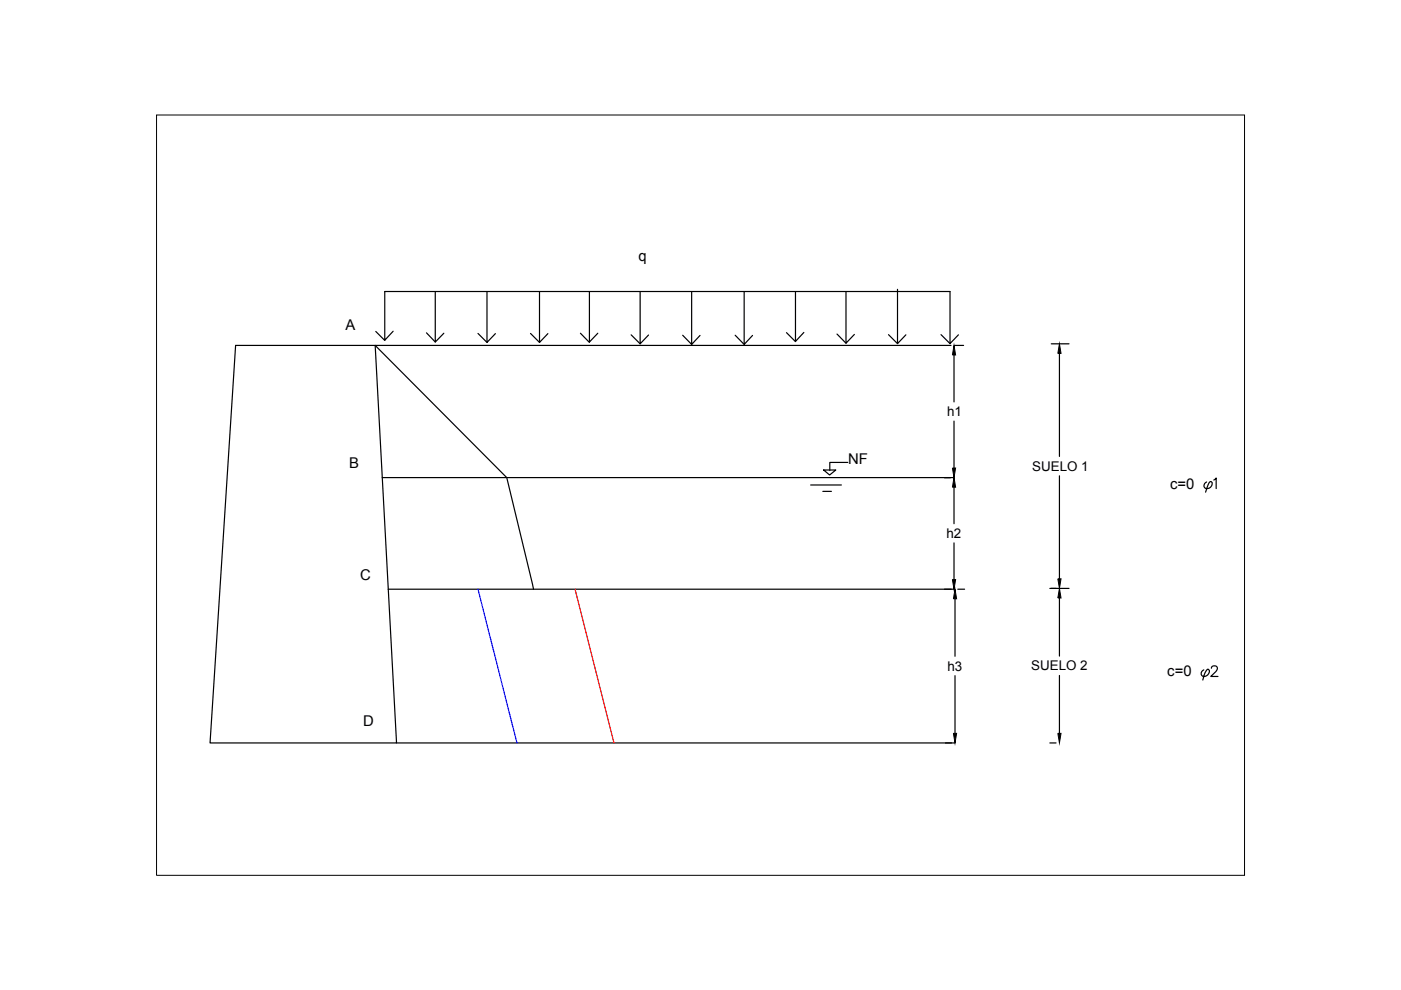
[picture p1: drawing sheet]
<svg xmlns="http://www.w3.org/2000/svg" width="297mm" height="210mm" viewBox="0 0 297 210" stroke-linecap="round" stroke-linejoin="round" font-family="sans-serif">
<g fill="none" stroke="#000" stroke-width=".25">
<path d="M50 73.2h29.5l4.6 84.3h-39.6zM79.7 70.3l1.9 1.9M83.4 70.2l-1.8 1.9v-10.3h119.8v11.1l1.8-1.9M90.4 70.6l1.9 1.9M92.3 61.8v10.7l1.8-1.8M101.3 70.7l2 1.9M103.3 61.8v10.8l1.7-1.9M112.5 70.7l1.9 1.9M114.4 61.8v10.8l1.8-1.9M123.1 70.7l1.9 1.9M125 61.8v10.7l1.7-1.8M133.8 71l1.9 1.9"/>
<path d="M135.7 61.8v11.1l1.8-1.9M144.7 71.1l1.9 1.9M146.6 61.8v11.2l1.8-1.9M155.9 71.1l1.9 1.9M157.8 61.8v11.2l1.8-1.9M166.8 70.5l1.9 1.9M168.7 61.8v10.6l1.7-1.9M177.5 70.8l1.9 2M179.4 61.8v11l1.7-1.9M188.4 71l1.9 1.9M190.3 61.3v11.6l1.8-1.9M199.5 71l1.9 1.9"/>
<path d="M201.6 73.2h-122.1l27.9 28.1 5.7 23.6M202.3 75.3v9.9M202.4 73.2h1.9M222.9 72.9h3.8M224.6 74.9v21.9M174.6 99.7h2.6l-1.3 1zM179.7 98h-3.8v1.8M202.3 89.3v9.9M81 101.3h121.3M171.9 102.8h6.5M174.5 104.2h1.8M202.3 103.3v7.7"/>
<path d="M202.3 115.1v7.8M224.6 100.9v21.8M255.8 102.2a.76 .76 0 0 0-.4 1.2 .76 .76 0 0 0 1.3-.1 .79 .79 0 0 0 .1-1.2 1.13 1.13 0 0 0-.9 1.2l-.3 1.1M257.3 101.8l.6-.5v2.3M82.3 124.9h120.1M202.5 127v12.1M203.1 124.9h1.4M222.6 124.8h4.1M224.6 126.8v12.3M84.1 157.5h118.4M202.5 143.3v12.2M222.6 157.5h1.3"/>
<path d="M224.6 143.2v12.3M255.2 142a.75 .75 0 0 0-.4 1.2 .75 .75 0 0 0 1.3-.1 .65 .65 0 0 0 .3-.6 .65 .65 0 0 0-.4-.6 4.3 4.3 0 0 0-1 2.3M256.8 141.7l.1-.3a.75 .75 0 0 1 1.1 0 .78 .78 0 0 1-.2 1l-1.1 1h1.5"/>
</g>
<path d="M202.3 73.2l.3 2.1h-.7zM224.6 72.9l.4 2h-.7zM201.9 99.2h.7l-.3 2.1zM202.3 101.3l.3 2h-.7zM201.9 122.9h.7l-.3 2zM202.5 124.9l.3 2.1h-.7zM224.3 122.7h.7l-.4 2.1zM224.6 124.8l.4 2h-.7zM202.1 155.5h.7l-.3 2zM224.3 155.5h.7l-.4 2z" fill="#000" stroke="#000" stroke-width=".21"/>
<path d="M121.9 124.9l8.3 32.6" fill="none" stroke="#f00" stroke-width=".25"/>
<path d="M101.3 124.9l8.3 32.6" fill="none" stroke="#00f" stroke-width=".25"/>
<path d="M33.2 24.4h230.7v161.2h-230.7z" fill="none" stroke="#000" stroke-width=".21"/>
<g font-size="3.1">
<text x="135.4" y="55.3">q</text>
<text x="73.2" y="69.9">A</text>
<text x="74" y="99.2">B</text>
<text x="179.8" y="98.4">NF</text>
<text x="248.1" y="103.6">c=0</text>
<text x="76.4" y="123">C</text>
<text x="247.5" y="143.4">c=0</text>
<text x="77" y="153.8">D</text>
</g>
<g font-size="2.8">
<text x="200.8" y="88.3">h1</text>
<text x="218.9" y="99.8">SUELO 1</text>
<text x="200.7" y="114.1">h2</text>
<text x="200.9" y="142.2">h3</text>
<text x="218.7" y="142.2">SUELO 2</text>
</g>
</svg>
